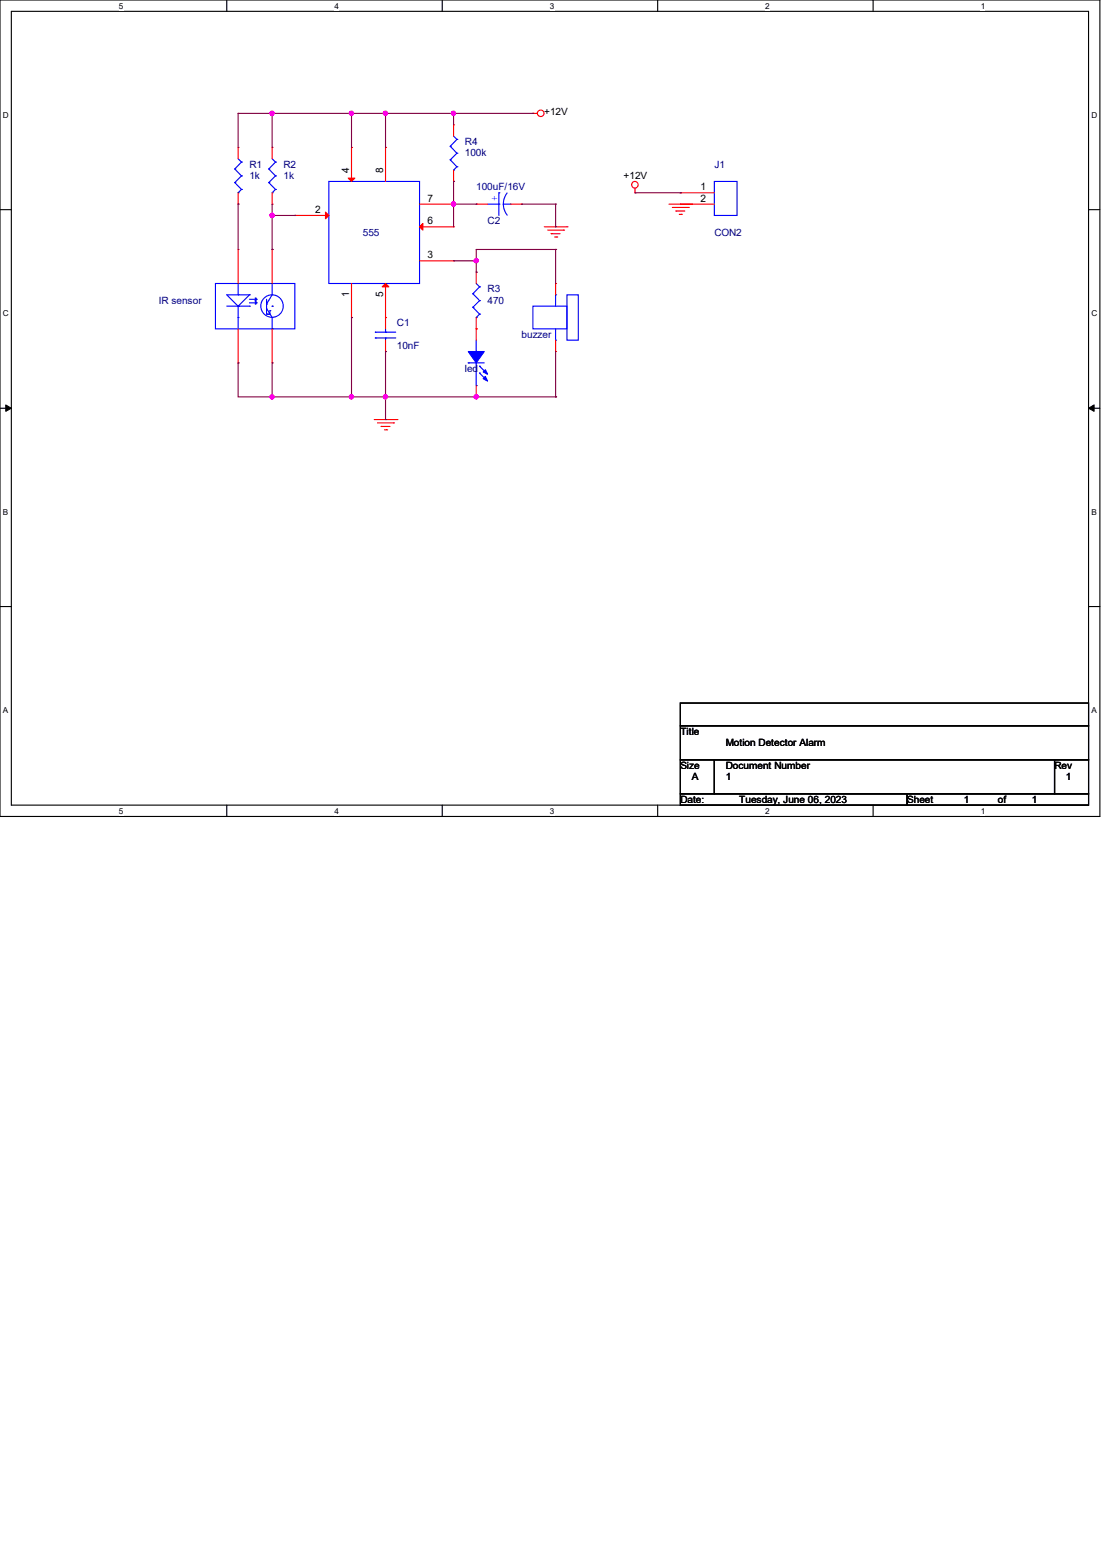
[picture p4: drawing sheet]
<svg xmlns="http://www.w3.org/2000/svg" width="210mm" height="297mm" viewBox="0 0 210 297" stroke-linecap="round" stroke-linejoin="round" font-family="sans-serif">
<path d="M0 0h209.4v155.4h-209.4zM2.2 2.2h205.1v151.1h-205.1z" fill="none" stroke="#000" stroke-width=".21"/>
<g fill="#fff">
<path d="M22.6 .3h.9v1.7h-.9z"/>
<path d="M22.6 153.5h.9v1.8h-.9z"/>
</g>
<path d="M43.2 0v2.2M43.2 153.3v2.1" fill="none" stroke="#000" stroke-width=".21"/>
<g fill="#fff">
<path d="M63.7 .3h.8v1.7h-.8z"/>
<path d="M63.7 153.5h.8v1.8h-.8z"/>
</g>
<path d="M84.2 0v2.2M84.2 153.3v2.1" fill="none" stroke="#000" stroke-width=".21"/>
<g fill="#fff">
<path d="M104.7 .3h.8v1.7h-.8z"/>
<path d="M104.7 153.5h.8v1.8h-.8z"/>
</g>
<path d="M125.2 0v2.2M125.2 153.3v2.1" fill="none" stroke="#000" stroke-width=".21"/>
<g fill="#fff">
<path d="M145.7 .3h.9v1.7h-.9z"/>
<path d="M145.7 153.5h.9v1.8h-.9z"/>
</g>
<path d="M166.2 0v2.2M166.2 153.3v2.1" fill="none" stroke="#000" stroke-width=".21"/>
<g fill="#fff">
<path d="M186.7 .3h.9v1.7h-.9z"/>
<path d="M186.7 153.5h.9v1.8h-.9z"/>
<path d="M.6 21h1.1v1.8h-1.1z"/>
<path d="M207.8 21h1.1v1.8h-1.1z"/>
<path d="M.6 58.8h1.1v1.7h-1.1z"/>
<path d="M207.8 58.8h1.1v1.7h-1.1z"/>
</g>
<path d="M0 39.9h2.2M207.3 39.9h2.1" fill="none" stroke="#000" stroke-width=".21"/>
<g fill="#fff">
<path d="M.6 96.6h1v1.7h-1z"/>
<path d="M207.8 96.6h1v1.7h-1z"/>
</g>
<path d="M0 77.7h2.2M207.3 77.7h2.1" fill="none" stroke="#000" stroke-width=".21"/>
<path d="M1.1 77.1l1.1 .6-1.1 .6zM207.3 77.7l1-.6v1.2z" fill="#000" stroke="#000" stroke-width=".19"/>
<g fill="#fff">
<path d="M.6 134.4h.9v1.7h-.9z"/>
<path d="M207.8 134.4h1v1.7h-1z"/>
</g>
<path d="M0 115.5h2.2M207.3 115.5h2.1M129.5 133.9h77.8v4.3h-77.8zM129.5 138.2h77.8v6.5h-77.8zM129.5 144.7h6.5v6.4h-6.5zM129.5 151.1h43.2v2.2h-43.2zM136 144.7h64.8v6.4h-64.8zM172.7 151.1h34.6v2.2h-34.6zM200.8 144.7h6.5v6.4h-6.5z" fill="none" stroke="#000" stroke-width=".21"/>
<g fill="none" stroke="#f00" stroke-width=".21">
<path d="M45.3 28.1h.1M45.3 38.9h.1M45.3 28.1v2.1M45.3 36.7v2.2M51.8 28.1h.1M51.8 38.9h.1M51.8 28.1v2.1M51.8 36.7v2.2M66.9 28.1h.1M66.9 28.1v6.4M73.4 28.1h.1M73.4 28.1v6.4"/>
<path d="M79.9 38.9h6.5M86.4 23.7h.1M86.4 34.5h.1M86.4 38.9h.1M86.4 23.7v2.2M86.4 32.4v2.1M90.7 38.9h.1M90.7 38.9h2.1M97.2 38.9h2.1M99.3 38.9h.1M101.5 21.6h.1M101.5 21.6h.8"/>
<path d="M120.9 36.7h.1M120.9 35.9v.8M127.4 38.9h8.6M128 39.5h3.1M129.5 36.7h.1M129.5 38.9h.1M129.5 36.7h6.5M131.1 39.5h.1M131.7 38.9h.1M45.3 47.5h.1M45.3 47.5v6.5M51.8 47.5h.1"/>
<path d="M51.8 47.5v6.5M56.1 41h.1M56.1 41h6.5M66.9 54v6.5M73.4 54v8.6M79.9 43.2h6.5M79.9 49.7h6.5M86.4 49.7h.1M86.4 43.2h.1M90.7 51.8h.1M90.7 51.8v2.2M103.6 43.2h4.3"/>
<path d="M104.3 43.8h3M104.9 44.5h.1M104.9 44.5h1.7M105.6 45.1h.4M105.8 54h.1M105.8 54v2.1M106 45.1h.1M107.3 43.8h.1M107.9 43.2h.1M128.7 40.2h.1M128.7 40.2h1.7M129.3 40.8h.5"/>
<path d="M129.8 40.8h.1M45.3 69.1h.1M45.3 62.6v6.5M51.8 69.1h.1M51.8 62.6v6.5M66.9 60.5h.1M71.2 79.9h4.4M73.4 60.5h.1M73.4 66.9h.1M73.4 64.8v2.1M75.6 79.9h.1M90.7 62.6h.1"/>
<path d="M90.7 75.6h.1M90.7 60.5v4.3M90.7 73.4v2.2M105.8 66.9h.1M105.8 64.8v2.1M71.9 80.5h3M72.6 81.2h.1M72.6 81.2h1.7M73.2 81.8h.4M73.6 81.8h.1M74.9 80.5h.1"/>
<circle cx="103" cy="21.6" r=".63"/>
<circle cx="120.9" cy="35.2" r=".62"/>
</g>
<g fill="none" stroke="#00f" stroke-width=".21">
<path d="M44.7 32.2h.1M44.7 34.8h.1M44.7 32.2l1.3 1.3M44.7 34.8l1.3 1.3M45.3 36.7h.1M45.3 30.2l.7 .7M46 30.9h.1M46 33.5h.1M46 36.1h.1M46 30.9l-1.3 1.3M46 33.5l-1.3 1.3M46 36.1l-.7 .6"/>
<path d="M51.2 32.2h.1M51.2 34.8h.1M51.2 32.2l1.3 1.3M51.2 34.8l1.3 1.3M51.8 36.7h.1M51.8 30.2l.7 .7M52.5 30.9h.1M52.5 33.5h.1M52.5 36.1h.1M52.5 30.9l-1.3 1.3M52.5 33.5l-1.3 1.3M52.5 36.1l-.7 .6"/>
<path d="M62.6 34.5h17.3v19.5h-17.3zM85.7 27.9h.1M85.7 30.4h.1M85.7 27.9l1.3 1.3M85.7 30.4l1.3 1.3M86.4 32.4h.1M86.4 25.9l.6 .6M87 26.5h.1M87 29.2h.1M87 31.7h.1M87 26.5l-1.3 1.4M87 29.2l-1.3 1.2"/>
<path d="M87 31.7l-.6 .7M92.8 38.9h2.2M95 36.7h.1M95 38.9h.1M95 36.7v4.3M95.8 38.9l.3 1.3 .5 .8M95.8 38.9h1.4M96.6 36.7l-.6 1.2-.2 1M97.2 38.9h.1M136 34.5h4.3v6.5h-4.3zM41 54h15.1v8.6h-15.1zM43.2 58.3h4.3"/>
<path d="M45.3 56.1h.1M45.3 58.3h.1M45.3 54v2.1M45.3 58.3v4.3M47.5 56.1h.1M47.5 58.3h.1M47.5 56.1h-4.3l2.1 2.2M47.5 56.1l-2.2 2.2M47.5 57h1.3M47.5 57.7h1.3M48.6 56.8h.1M48.6 57.2h.1"/>
<path d="M48.6 57.9h.1M48.6 57.4h.1M48.6 56.8l.2 .2M48.6 57.4l.2 .3M48.8 57h.1M48.8 57.7h.1M48.8 57l-.2 .2M48.8 57.7l-.2 .2M50.8 59.8h.1M50.8 57.9h.1M50.8 57v2.8M50.8 58.7l1 1.8"/>
<path d="M51 59.8h.1M51.4 59.1h.1M51.4 59.1v.7h-.4M51.8 54h.1M51.8 58.3h.1M51.8 54v2.1l-1 1.8M90 55.9h.1M90 58.5h.1M90 55.9l1.3 1.3M90 58.5l1.3 1.3M90.7 54l.6 .6M91.3 54.6h.1"/>
<path d="M91.3 57.2h.1M91.3 59.8h.1M91.3 54.6l-1.3 1.3M91.3 57.2l-1.3 1.3M91.3 59.8l-.6 .7M101.5 58.3h6.4v4.3h-6.4zM105.8 56.1h.1M105.8 56.1v2.2M107.9 56.1h2.2v8.7h-2.2zM45.3 60.5h.1M51.8 62.6h.1M51.8 60.5h.1"/>
<path d="M51.8 60.5v2.1M71.5 63.2h.1M71.5 64.3h.1M71.5 63.2h3.9M71.5 64.3h3.9M73.4 64.3h.1M73.4 63.2h.1M73.4 62.6v.6M73.4 64.3v.5M89.2 69.1h.1M89.2 69.1h3M90.7 60.5h.1"/>
<path d="M90.7 66.9h.1M90.7 73.4h.1M90.7 64.8v2.1M90.7 69.1v4.3M91.3 69.7h.1M91.3 71h.1M91.3 69.7l1.3 1.3M91.3 71l1.3 1.3M105.8 64.8h.1M105.8 62.6v2.2"/>
<circle cx="51.8" cy="58.3" r="2.14"/>
</g>
<g fill="#f00" stroke="#f00" stroke-width=".21">
<path d="M66.3 33.9h1.3l-.7 .6z"/>
<path d="M73.4 54l.6 .6h-1.2z"/>
<path d="M62 40.4l.6 .6-.6 .7z"/>
<path d="M79.9 43.2l.6-.7v1.3z"/>
</g>
<g fill="#00f" stroke="#00f" stroke-width=".21">
<path d="M89.2 66.9h3l-1.5 2.2z" fill-rule="evenodd"/>
<path d="M92.4 71.7l.4 .9-.8-.5z" fill-rule="evenodd"/>
<path d="M92.4 70.4l.4 .8-.8-.4z" fill-rule="evenodd"/>
</g>
<g fill="none" stroke="#800040" stroke-width=".21">
<path d="M45.3 38.9h.1M45.3 21.6h.1M45.3 21.6v6.5M45.3 38.9v8.6M45.3 21.6h56.2M51.8 21.6h.1M51.8 21.6v6.5M51.8 38.9v8.6M66.9 21.6h.1M66.9 21.6v6.5M73.4 21.6h.1M73.4 21.6v6.5"/>
<path d="M86.4 38.9h.1M86.4 21.6h.1M86.4 34.5h.1M86.4 21.6v2.1M86.4 34.5v8.7M86.4 38.9h4.3M90.7 38.9h.1M99.3 38.9h6.5M101.5 21.6h.1M105.8 38.9h.1M105.8 38.9v4.3M120.9 36.7h8.6"/>
<path d="M129.5 36.7h.1M51.8 41h.1M51.8 47.5h.1M51.8 41h4.3M56.1 41h.1M86.4 49.7h4.3M90.7 49.7h.1M90.7 51.8h.1M105.8 43.2h.1M105.8 47.5h.1M105.8 47.5h-15.1v4.3M105.8 47.5v6.5"/>
<path d="M45.3 69.1h.1M45.3 69.1v6.5h60.5M51.8 75.6h.1M51.8 69.1h.1M51.8 69.1v6.5M66.9 75.6h.1M66.9 60.5h.1M66.9 60.5v15.1M73.4 66.9h.1M73.4 75.6h.1M73.4 79.9h.1M73.4 66.9v13"/>
<path d="M90.7 75.6h.1M105.8 75.6h.1M105.8 66.9v8.7"/>
</g>
<g fill="#f0f" stroke="#f0f" stroke-width=".21">
<circle cx="51.8" cy="41" r=".4"/>
<circle cx="90.7" cy="49.6" r=".4"/>
<circle cx="86.3" cy="38.8" r=".4"/>
<circle cx="51.8" cy="75.5" r=".4"/>
<circle cx="66.9" cy="75.5" r=".4"/>
<circle cx="90.7" cy="75.5" r=".4"/>
<circle cx="73.4" cy="75.5" r=".4"/>
<circle cx="51.8" cy="21.6" r=".4"/>
<circle cx="66.9" cy="21.6" r=".4"/>
<circle cx="73.4" cy="21.6" r=".4"/>
<circle cx="86.3" cy="21.6" r=".4"/>
</g>
<g font-size="1.9">
<text x="103.6" y="22">+12V</text>
<text x="66.5" y="33" transform="rotate(-90 66.5 33)">4</text>
<text x="72.9" y="33" transform="rotate(-90 72.9 33)">8</text>
<text x="118.7" y="34.1">+12V</text>
<text x="60" y="40.6">2</text>
<text x="81.4" y="38.4">7</text>
<text x="133.4" y="36.2">1</text>
<text x="133.4" y="38.4">2</text>
<text x="81.4" y="42.7">6</text>
<text x="81.4" y="49.2">3</text>
<text x="66.5" y="56.6" transform="rotate(-90 66.5 56.6)">1</text>
<text x="72.9" y="56.6" transform="rotate(-90 72.9 56.6)">5</text>
<text x="129.5" y="139.9">Title</text>
<text x="138.2" y="142">Motion Detector Alarm</text>
<text x="129.5" y="146.3">Size</text>
<text x="131.7" y="148.5">A</text>
<text x="138.2" y="146.3">Document Number</text>
<text x="138.2" y="148.5">1</text>
<text x="200.8" y="146.3">Rev</text>
<text x="203" y="148.5">1</text>
<text x="129.5" y="152.8">Date:</text>
<text x="140.8" y="152.8">Tuesday, June 06, 2023</text>
<text x="172.7" y="152.8">Sheet</text>
<text x="183.5" y="152.8">1</text>
<text x="190" y="152.8">of</text>
<text x="196.5" y="152.8">1</text>
</g>
<g font-size="1.9" fill="#000080">
<text x="88.5" y="27.6">R4</text>
<text x="88.5" y="29.8">100k</text>
<text x="47.5" y="31.9">R1</text>
<text x="47.5" y="34.1">1k</text>
<text x="54" y="31.9">R2</text>
<text x="54" y="34.1">1k</text>
<text x="136" y="31.9">J1</text>
<text x="90.7" y="36.2">100uF/16V</text>
<text x="69.1" y="44.9">555</text>
<text x="92.8" y="42.7">C2</text>
<text x="136" y="44.9">CON2</text>
<text x="30.2" y="57.8">IR sensor</text>
<text x="92.8" y="55.7">R3</text>
<text x="92.8" y="57.8">470</text>
<text x="75.6" y="62.1">C1</text>
<text x="99.3" y="64.3">buzzer</text>
<text x="75.6" y="66.5">10nF</text>
<text x="88.5" y="70.8">led</text>
</g>
<text font-size="1.9" fill="#00f" x="94.7" y="38.2" transform="rotate(-90 94.7 38.2)">+</text>
<g font-size="1.6">
<text x="22.6" y="1.7">5</text>
<text x="63.7" y="1.7">4</text>
<text x="104.7" y="1.7">3</text>
<text x="145.7" y="1.7">2</text>
<text x="186.7" y="1.7">1</text>
<text x=".6" y="22.4">D</text>
<text x="207.8" y="22.4">D</text>
<text x=".6" y="60.2">C</text>
<text x="207.8" y="60.2">C</text>
<text x=".6" y="98">B</text>
<text x="207.8" y="98">B</text>
<text x=".6" y="135.8">A</text>
<text x="207.8" y="135.8">A</text>
<text x="22.6" y="154.9">5</text>
<text x="63.7" y="154.9">4</text>
<text x="104.7" y="154.9">3</text>
<text x="145.7" y="154.9">2</text>
<text x="186.7" y="154.9">1</text>
</g>
</svg>
